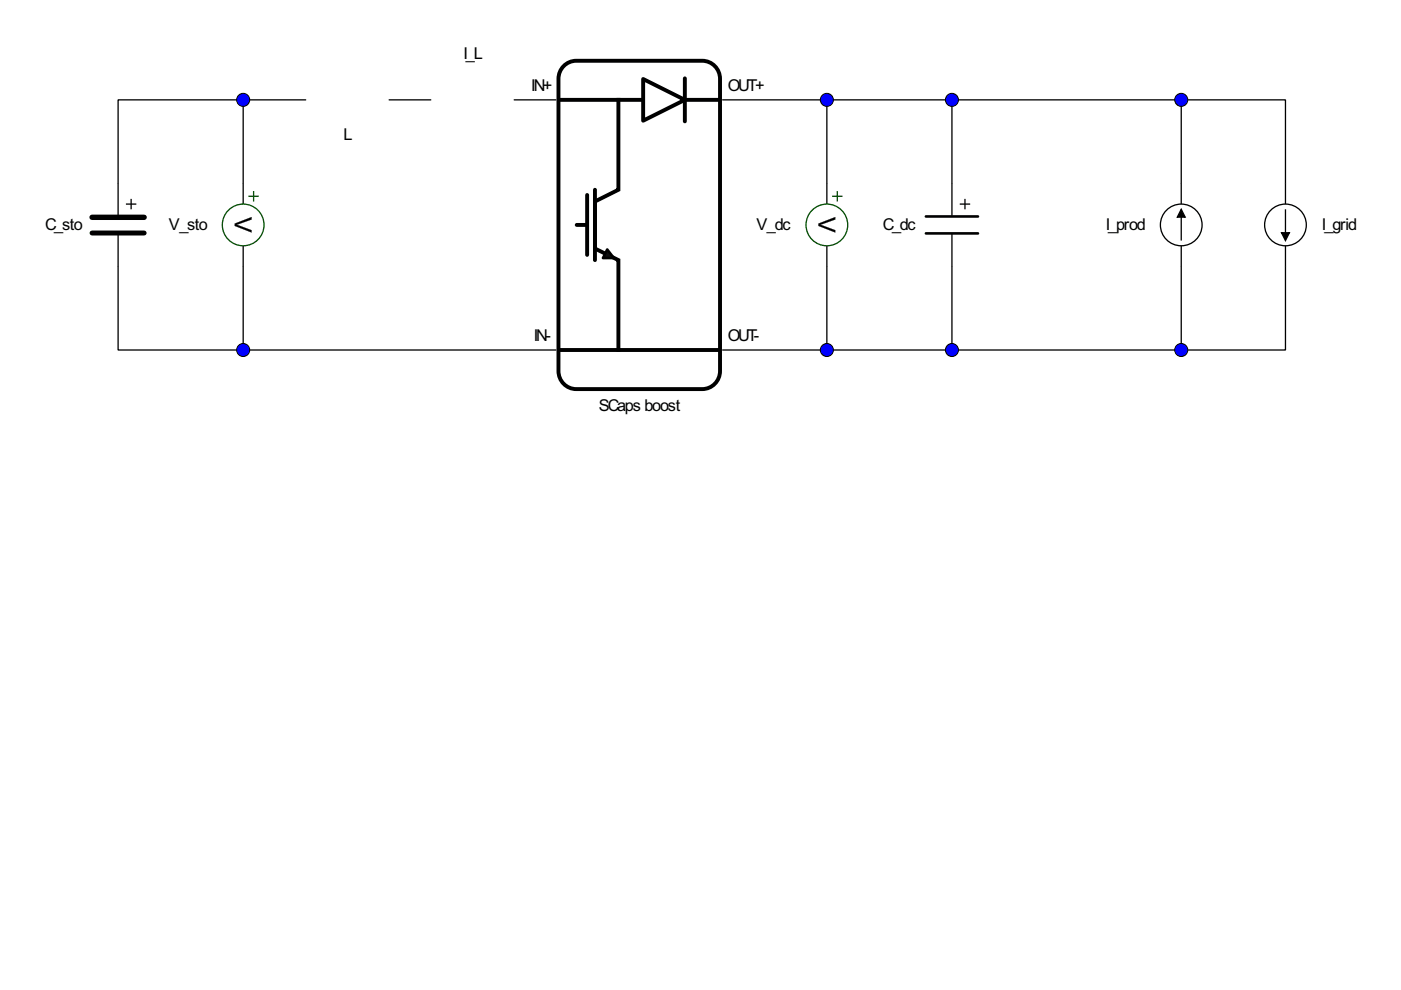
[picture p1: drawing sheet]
<svg xmlns="http://www.w3.org/2000/svg" width="297mm" height="210mm" viewBox="0 0 297 210" stroke-linecap="round" stroke-linejoin="round" font-family="sans-serif">
<g fill="none" stroke="#000" stroke-width=".28">
<path d="M51.6 21.2h-26.6v17.7M51.6 21.2v17.7M51.6 21.2h13.2M82.5 21.2h8.8M109 21.2h8.9M153.2 21.2h48.6M175.3 21.2v17.7M201.8 21.2v17.7M201.8 21.2h48.6M250.4 21.2h22.1v17.7M250.4 21.2v17.7M25 56.5v17.7h26.6"/>
<path d="M51.6 56.5v17.7M175.3 56.5v17.7M201.8 56.5v17.7M250.4 56.5v17.7M272.5 56.5v17.7h-22.1M51.6 74.2h66.3M153.2 74.2h48.6M201.8 74.2h48.6"/>
</g>
<g fill="#00f" stroke="#000" stroke-width=".21">
<circle cx="201.8" cy="21.2" r="1.38"/>
<circle cx="201.8" cy="74.2" r="1.38"/>
<circle cx="250.4" cy="74.2" r="1.38"/>
<circle cx="175.3" cy="21.2" r="1.38"/>
<circle cx="51.6" cy="21.2" r="1.38"/>
<circle cx="250.4" cy="21.2" r="1.38"/>
<circle cx="51.6" cy="74.2" r="1.38"/>
<circle cx="175.3" cy="74.2" r="1.38"/>
</g>
<g fill="none" stroke="#000" stroke-width=".28">
<path d="M25 38.9v6.9M51.6 38.9v4.4M201.8 38.9v6.9M250.4 38.9v4.4M25 49.6v6.9M26.7 43.3h2.2M27.8 42.2v2.2M51.6 52.1v4.4M201.8 49.6v6.9M203.5 43.3h2.2M204.6 42.2v2.2M250.4 45.2v5.8"/>
<path d="M250.4 52.1v4.4"/>
<circle cx="250.4" cy="47.7" r="4.4"/>
</g>
<path d="M196.3 45.9h11.1M196.3 49.5h11.1" fill="none" stroke="#000" stroke-width=".55"/>
<path d="M19.5 46.1h11.1M19.5 49.4h11.1" fill="none" stroke="#000" stroke-width="1.1"/>
<g fill="#000">
<path d="M250.4 44.4l.9 1.6h-1.7z"/>
<path d="M250.3 44.4h.3l-.9 1.7-.1-.1v-.1h1.7v.1l-.1 .1zM250.4 44.1l1.1 2.1h-2.1z"/>
</g>
<circle cx="51.6" cy="47.7" r="4.4" fill="#fff"/>
<g fill="none" stroke="#005100" stroke-width=".28">
<path d="M52.7 41.6h2.2M53.8 40.5v2.2"/>
<circle cx="51.6" cy="47.7" r="4.4"/>
</g>
<g fill="#000">
<path d="M49.8 47.4l3.5-1.4v.5l-3.1 1.2 3.1 1.1v.5l-3.5-1.4z"/>
<path d="M49.7 47.4l3.7-1.4v.6l-3.2 1.1 3.2 1.1v.5l-3.7-1.4zM49.8 47.4v.5l3.5 1.4v-.5l-3.2-1.1 3.2-1.2v-.5z"/>
</g>
<path d="M119.5 14a3.7 3.7 0 0 1 2.7-1.1h26.7a3.8 3.8 0 0 1 3.8 3.8v62a3.8 3.8 0 0 1-3.8 3.8h-26.7a3.8 3.8 0 0 1-3.8-3.8v-62a3.8 3.8 0 0 1 1.1-2.7zM118.7 21.2h34" fill="none" stroke="#000" stroke-width=".83" stroke-linecap="butt"/>
<path d="M145.2 16.6v9.1" fill="none" stroke="#000" stroke-width=".83"/>
<path d="M136.4 16.8l8.8 4.4-8.8 4.4z" fill="#fff"/>
<path d="M136.4 16.8l8.8 4.4-8.8 4.4zM131.1 21.2v19l-5 2.5v10l5 2.4v19.1M122.3 47.7h1.9M124.5 41.3v12.7M126.1 40.2v14.9" fill="none" stroke="#000" stroke-width=".83"/>
<path d="M128.7 52.9l1.4 1.8h-2.3z" fill="#0e0e0e"/>
<path d="M128.7 52.9l1.4 1.8h-2.3z" fill="none" stroke="#000" stroke-width=".55"/>
<path d="M118.4 74.2h34.3" fill="none" stroke="#000" stroke-width=".83" stroke-linecap="butt"/>
<g fill="none" stroke="#000" stroke-width=".28">
<path d="M175.3 38.9v4.4M272.5 38.9v4.4M175.3 52.1v4.4M272.5 52.1v4.4M272.5 44.4v5.8"/>
<circle cx="272.5" cy="47.7" r="4.4"/>
</g>
<g fill="#000">
<path d="M271.7 49.3h1.7l-.9 1.7z"/>
<path d="M271.7 49.3h.1l.9 1.6h-.3l.8-1.6h.2v.2h-1.7zM271.5 49.2h2.1l-1.1 2.1z"/>
</g>
<circle cx="175.3" cy="47.7" r="4.4" fill="#fff"/>
<g fill="none" stroke="#005100" stroke-width=".28">
<path d="M176.4 41.6h2.2M177.5 40.5v2.2"/>
<circle cx="175.3" cy="47.7" r="4.4"/>
</g>
<g fill="#000">
<path d="M173.5 47.4l3.6-1.4v.5l-3.2 1.2 3.2 1.1v.5l-3.6-1.4z"/>
<path d="M173.5 47.4l3.6-1.4v.6l-3.2 1.1 3.2 1.1v.5l-3.6-1.4zM173.5 47.4v.5l3.6 1.4v-.5l-3.3-1.1 3.3-1.2v-.5z"/>
</g>
<g font-size="3.9">
<text x="98.2" y="12.6">I_L</text>
<text x="112.6" y="19.2">IN+</text>
<text x="154.3" y="19.2">OUT+</text>
<text x="72.8" y="29.7">L</text>
<text x="9.6" y="48.8">C_sto</text>
<text x="35.8" y="48.8">V_sto</text>
<text x="160.4" y="48.8">V_dc</text>
<text x="187.2" y="48.8">C_dc</text>
<text x="234.4" y="48.8">I_prod</text>
<text x="280.3" y="48.8">I_grid</text>
<text x="113.2" y="72.3">IN-</text>
<text x="154.3" y="72.3">OUT-</text>
<text x="127" y="87.2">SCaps boost</text>
</g>
</svg>
